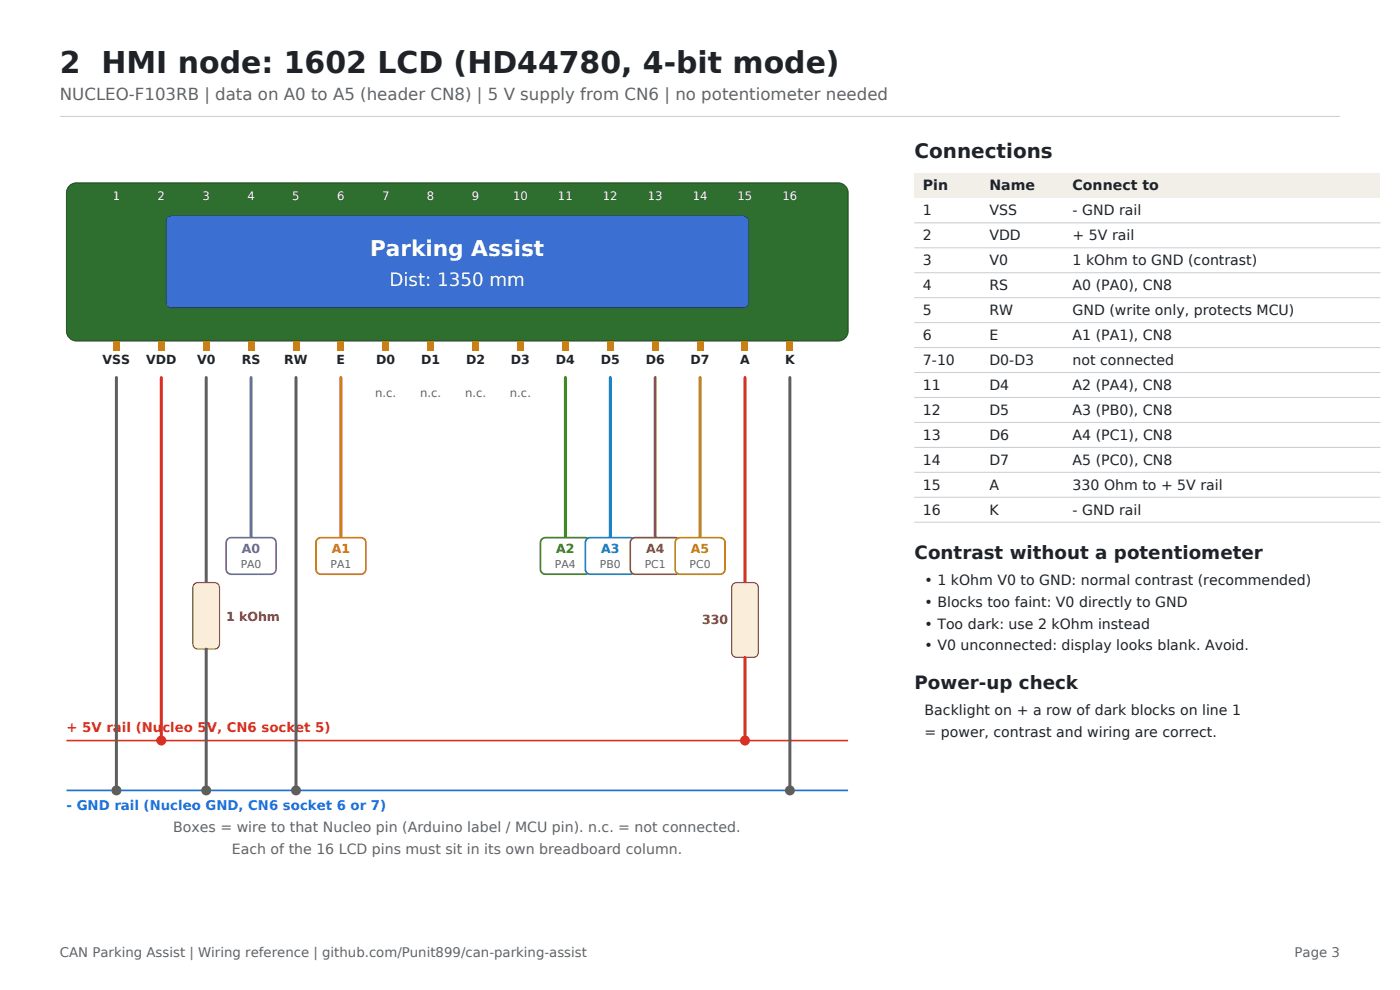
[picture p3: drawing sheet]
<svg xmlns="http://www.w3.org/2000/svg" width="297mm" height="210mm" viewBox="0 0 297 210" stroke-linecap="round" stroke-linejoin="round" font-family="sans-serif">
<path d="M12.7 24.7h271.6" fill="none" stroke="#c9cdd2" stroke-width=".21"/>
<path d="M14.7 39.4l1-.5 .5-.1h161.6a2.12 2.12 0 0 1 2.1 2.1v29.3a2.12 2.12 0 0 1-2.1 2.1h-161.6a2.12 2.12 0 0 1-2.1-2.1v-29.3l.1-.5z" fill-rule="evenodd" fill="#2e6e2e" stroke="#1e4e1e" stroke-width=".25"/>
<path d="M35.7 46.1l.6-.2h121.4a1.06 1.06 0 0 1 1 1v17.3a1.06 1.06 0 0 1-1 1.1h-121.4a1.06 1.06 0 0 1-1-1.1v-17.3z" fill-rule="evenodd" fill="#3b6fd1" stroke="#244a99" stroke-width=".25"/>
<g fill="#b8860b">
<path d="M24 72.3h1.4v2.1h-1.4z" fill-rule="evenodd"/>
<path d="M33.5 72.3h1.4v2.1h-1.4z" fill-rule="evenodd"/>
<path d="M43 72.3h1.4v2.1h-1.4z" fill-rule="evenodd"/>
<path d="M52.6 72.3h1.4v2.1h-1.4z" fill-rule="evenodd"/>
<path d="M62.1 72.3h1.4v2.1h-1.4z" fill-rule="evenodd"/>
<path d="M71.6 72.3h1.4v2.1h-1.4z" fill-rule="evenodd"/>
<path d="M81.1 72.3h1.4v2.1h-1.4z" fill-rule="evenodd"/>
<path d="M90.7 72.3h1.4v2.1h-1.4z" fill-rule="evenodd"/>
<path d="M100.2 72.3h1.4v2.1h-1.4z" fill-rule="evenodd"/>
<path d="M109.7 72.3h1.4v2.1h-1.4z" fill-rule="evenodd"/>
<path d="M119.2 72.3h1.4v2.1h-1.4z" fill-rule="evenodd"/>
<path d="M128.8 72.3h1.4v2.1h-1.4z" fill-rule="evenodd"/>
<path d="M138.3 72.3h1.4v2.1h-1.4z" fill-rule="evenodd"/>
<path d="M147.8 72.3h1.4v2.1h-1.4z" fill-rule="evenodd"/>
<path d="M157.3 72.3h1.4v2.1h-1.4z" fill-rule="evenodd"/>
<path d="M166.9 72.3h1.4v2.1h-1.4z" fill-rule="evenodd"/>
</g>
<path d="M14.1 157.1h165.8" fill="none" stroke="#d93025" stroke-width=".35"/>
<path d="M14.1 167.7h165.8" fill="none" stroke="#1a73e8" stroke-width=".35"/>
<path d="M24.7 80.1v87.6" fill="none" stroke="#5f5e5a" stroke-width=".63"/>
<circle cx="24.7" cy="167.7" r="1.06" fill="#5f5e5a"/>
<path d="M34.2 80.1v77" fill="none" stroke="#d93025" stroke-width=".63"/>
<circle cx="34.2" cy="157.1" r="1.06" fill="#d93025"/>
<path d="M43.7 80.1v43.5" fill="none" stroke="#5f5e5a" stroke-width=".63"/>
<path d="M41.4 123.8l.6-.2h3.5a1.06 1.06 0 0 1 1.1 1v12a1.06 1.06 0 0 1-1.1 1.1h-3.5a1.06 1.06 0 0 1-1.1-1.1v-12z" fill-rule="evenodd" fill="#faeeda" stroke="#854f0b" stroke-width=".25"/>
<path d="M43.7 137.7v30" fill="none" stroke="#5f5e5a" stroke-width=".63"/>
<circle cx="43.7" cy="167.7" r="1.06" fill="#5f5e5a"/>
<path d="M62.8 80.1v87.6" fill="none" stroke="#5f5e5a" stroke-width=".63"/>
<circle cx="62.8" cy="167.7" r="1.06" fill="#5f5e5a"/>
<path d="M53.3 80.1v34.6" fill="none" stroke="#7b3fb0" stroke-width=".63"/>
<path d="M48.4 114.2l.6-.2h8.5a1.06 1.06 0 0 1 1.1 1.1v5.6a1.06 1.06 0 0 1-1.1 1.1h-8.5a1.06 1.06 0 0 1-1-1.1v-5.6z" fill-rule="evenodd" fill="#fff" stroke="#7b3fb0" stroke-width=".35"/>
<path d="M72.3 80.1v34.6" fill="none" stroke="#e8710a" stroke-width=".63"/>
<path d="M67.5 114.2l.6-.2h8.5a1.06 1.06 0 0 1 1 1.1v5.6a1.06 1.06 0 0 1-1 1.1h-8.5a1.06 1.06 0 0 1-1.1-1.1v-5.6z" fill-rule="evenodd" fill="#fff" stroke="#e8710a" stroke-width=".35"/>
<path d="M119.9 80.1v34.6" fill="none" stroke="#3b8c1f" stroke-width=".63"/>
<path d="M115.1 114.2l.6-.2h8.5a1.06 1.06 0 0 1 1 1.1v5.6a1.06 1.06 0 0 1-1 1.1h-8.5a1.06 1.06 0 0 1-1-1.1v-5.6z" fill-rule="evenodd" fill="#fff" stroke="#3b8c1f" stroke-width=".35"/>
<path d="M129.5 80.1v34.6" fill="none" stroke="#0b8fa8" stroke-width=".63"/>
<path d="M124.6 114.2l.6-.2h8.5a1.06 1.06 0 0 1 1.1 1.1v5.6a1.06 1.06 0 0 1-1.1 1.1h-8.5a1.06 1.06 0 0 1-1-1.1v-5.6z" fill-rule="evenodd" fill="#fff" stroke="#0b8fa8" stroke-width=".35"/>
<path d="M139 80.1v34.6" fill="none" stroke="#8b5a2b" stroke-width=".63"/>
<path d="M134.1 114.2l.7-.2h8.4a1.06 1.06 0 0 1 1.1 1.1v5.6a1.06 1.06 0 0 1-1.1 1.1h-8.4a1.06 1.06 0 0 1-1.1-1.1v-5.6z" fill-rule="evenodd" fill="#fff" stroke="#8b5a2b" stroke-width=".35"/>
<path d="M148.5 80.1v34.6" fill="none" stroke="#c9a400" stroke-width=".63"/>
<path d="M143.7 114.2l.6-.2h8.5a1.06 1.06 0 0 1 1 1.1v5.6a1.06 1.06 0 0 1-1 1.1h-8.5a1.06 1.06 0 0 1-1.1-1.1v-5.6z" fill-rule="evenodd" fill="#fff" stroke="#c9a400" stroke-width=".35"/>
<path d="M158 80.1v43.5" fill="none" stroke="#d93025" stroke-width=".63"/>
<path d="M155.4 124l.9-.4h3.5a1.06 1.06 0 0 1 1.1 1v13.8a1.06 1.06 0 0 1-1.1 1h-3.5a1.06 1.06 0 0 1-1.1-1v-13.8z" fill-rule="evenodd" fill="#faeeda" stroke="#854f0b" stroke-width=".25"/>
<path d="M158 139.4v17.7" fill="none" stroke="#d93025" stroke-width=".63"/>
<circle cx="158" cy="157.1" r="1.06" fill="#d93025"/>
<path d="M167.6 80.1v87.6" fill="none" stroke="#5f5e5a" stroke-width=".63"/>
<circle cx="167.6" cy="167.7" r="1.06" fill="#5f5e5a"/>
<path d="M194 36.7h98.8v5.3h-98.8z" fill-rule="evenodd" fill="#f1efe8"/>
<g fill="none" stroke="#c9cdd2" stroke-width=".21">
<path d="M194 47.3h98.8M194 52.6h98.8M194 57.9h98.8M194 63.1h98.8M194 68.4h98.8M194 73.7h98.8M194 79h98.8M194 84.3h98.8M194 89.6h98.8M194 94.9h98.8M194 100.2h98.8M194 105.5h98.8"/>
<path d="M194 110.8h98.8"/>
</g>
<text font-size="6.3" fill="#1f2328" x="12.7" y="15.5">2 HMI node: 1602 LCD (HD44780, 4-bit mode)</text>
<text font-size="4.6" fill="#fff" x="78.5" y="54.3">Parking Assist</text>
<text font-size="4.2" fill="#1f2328" x="194" y="33.5">Connections</text>
<text font-size="3.9" fill="#fff" x="82.6" y="60.7">Dist: 1350 mm</text>
<g font-size="3.9" fill="#1f2328">
<text x="194" y="118.5">Contrast without a potentiometer</text>
<text x="194" y="146">Power-up check</text>
</g>
<text font-size="3.5" fill="#5f6368" x="12.7" y="21.2">NUCLEO-F103RB | data on A0 to A5 (header CN8) | 5 V supply from CN6 | no potentiometer needed</text>
<g font-size="3" fill="#1f2328">
<text x="195.8" y="40.4">Pin</text>
<text x="209.9" y="40.4">Name</text>
<text x="227.5" y="40.4">Connect to</text>
<text x="195.8" y="45.7">1</text>
<text x="209.9" y="45.7">VSS</text>
<text x="227.5" y="45.7">- GND rail</text>
<text x="195.8" y="51">2</text>
<text x="209.9" y="51">VDD</text>
<text x="227.5" y="51">+ 5V rail</text>
<text x="195.8" y="56.3">3</text>
<text x="209.9" y="56.3">V0</text>
<text x="227.5" y="56.3">1 kOhm to GND (contrast)</text>
<text x="195.8" y="61.6">4</text>
<text x="209.9" y="61.6">RS</text>
<text x="227.5" y="61.6">A0 (PA0), CN8</text>
<text x="195.8" y="66.9">5</text>
<text x="209.9" y="66.9">RW</text>
<text x="227.5" y="66.9">GND (write only, protects MCU)</text>
<text x="195.8" y="72.1">6</text>
<text x="195.8" y="77.4">7-10</text>
<text x="209.9" y="72.1">E</text>
<text x="209.9" y="77.4">D0-D3</text>
<text x="227.5" y="72.1">A1 (PA1), CN8</text>
<text x="227.5" y="77.4">not connected</text>
<text x="195.8" y="82.7">11</text>
<text x="209.9" y="82.7">D4</text>
<text x="227.5" y="82.7">A2 (PA4), CN8</text>
<text x="195.8" y="88">12</text>
<text x="209.9" y="88">D5</text>
<text x="227.5" y="88">A3 (PB0), CN8</text>
<text x="195.8" y="93.3">13</text>
<text x="209.9" y="93.3">D6</text>
<text x="227.5" y="93.3">A4 (PC1), CN8</text>
<text x="195.8" y="98.6">14</text>
<text x="209.9" y="98.6">D7</text>
<text x="227.5" y="98.6">A5 (PC0), CN8</text>
<text x="195.8" y="103.9">15</text>
<text x="209.9" y="103.9">A</text>
<text x="227.5" y="103.9">330 Ohm to + 5V rail</text>
<text x="195.8" y="109.2">16</text>
<text x="209.9" y="109.2">K</text>
<text x="227.5" y="109.2">- GND rail</text>
<text x="196.1" y="124.2">• 1 kOhm V0 to GND: normal contrast (recommended)</text>
<text x="196.1" y="128.8">• Blocks too faint: V0 directly to GND</text>
<text x="196.1" y="133.3">• Too dark: use 2 kOhm instead</text>
<text x="196.1" y="137.9">• V0 unconnected: display looks blank. Avoid.</text>
<text x="196.1" y="151.7">Backlight on + a row of dark blocks on line 1</text>
<text x="196.1" y="156.3">= power, contrast and wiring are correct.</text>
</g>
<g font-size="3" fill="#5f6368">
<text x="36.7" y="176.5">Boxes = wire to that Nucleo pin (Arduino label / MCU pin). n.c. = not connected.</text>
<text x="49.2" y="181.1">Each of the 16 LCD pins must sit in its own breadboard column.</text>
</g>
<text font-size="2.8" fill="#d93025" x="14.1" y="155.3">+ 5V rail (Nucleo 5V, CN6 socket 5)</text>
<text font-size="2.8" fill="#1a73e8" x="14.1" y="171.9">- GND rail (Nucleo GND, CN6 socket 6 or 7)</text>
<g font-size="2.8" fill="#5f6368">
<text x="12.7" y="202.9">CAN Parking Assist | Wiring reference | github.com/Punit899/can-parking-assist</text>
<text x="274.6" y="202.9">Page 3</text>
</g>
<g font-size="2.6" fill="#1f2328">
<text x="21.8" y="77.3">VSS</text>
<text x="31" y="77.3">VDD</text>
<text x="41.8" y="77.3">V0</text>
<text x="51.3" y="77.3">RS</text>
<text x="60.3" y="77.3">RW</text>
<text x="71.4" y="77.3">E</text>
<text x="79.8" y="77.3">D0</text>
<text x="89.4" y="77.3">D1</text>
<text x="98.9" y="77.3">D2</text>
<text x="108.4" y="77.3">D3</text>
<text x="117.9" y="77.3">D4</text>
<text x="127.5" y="77.3">D5</text>
<text x="137" y="77.3">D6</text>
<text x="146.5" y="77.3">D7</text>
<text x="157" y="77.3">A</text>
<text x="166.5" y="77.3">K</text>
</g>
<text font-size="2.6" fill="#7b3fb0" x="51.3" y="117.2">A0</text>
<text font-size="2.6" fill="#e8710a" x="70.4" y="117.2">A1</text>
<text font-size="2.6" fill="#3b8c1f" x="118" y="117.2">A2</text>
<text font-size="2.6" fill="#0b8fa8" x="127.5" y="117.2">A3</text>
<text font-size="2.6" fill="#8b5a2b" x="137.1" y="117.2">A4</text>
<text font-size="2.6" fill="#c9a400" x="146.6" y="117.2">A5</text>
<g font-size="2.6" fill="#854f0b">
<text x="48" y="131.7">1 kOhm</text>
<text x="149" y="132.4">330</text>
</g>
<g font-size="2.5" fill="#fff">
<text x="23.9" y="42.3">1</text>
<text x="33.4" y="42.3">2</text>
<text x="43" y="42.3">3</text>
<text x="52.5" y="42.3">4</text>
<text x="62" y="42.3">5</text>
<text x="71.5" y="42.3">6</text>
<text x="81.1" y="42.3">7</text>
<text x="90.6" y="42.3">8</text>
<text x="100.1" y="42.3">9</text>
<text x="108.8" y="42.3">10</text>
<text x="118.4" y="42.3">11</text>
<text x="127.9" y="42.3">12</text>
<text x="137.4" y="42.3">13</text>
<text x="146.9" y="42.3">14</text>
<text x="156.5" y="42.3">15</text>
<text x="166" y="42.3">16</text>
</g>
<g font-size="2.5" fill="#5f6368">
<text x="79.6" y="84.3">n.c.</text>
<text x="89.1" y="84.3">n.c.</text>
<text x="98.6" y="84.3">n.c.</text>
<text x="108.2" y="84.3">n.c.</text>
</g>
<g font-size="2.3" fill="#5f6368">
<text x="51.1" y="120.4">PA0</text>
<text x="70.1" y="120.4">PA1</text>
<text x="117.7" y="120.4">PA4</text>
<text x="127.3" y="120.4">PB0</text>
<text x="136.8" y="120.4">PC1</text>
<text x="146.3" y="120.4">PC0</text>
</g>
</svg>
